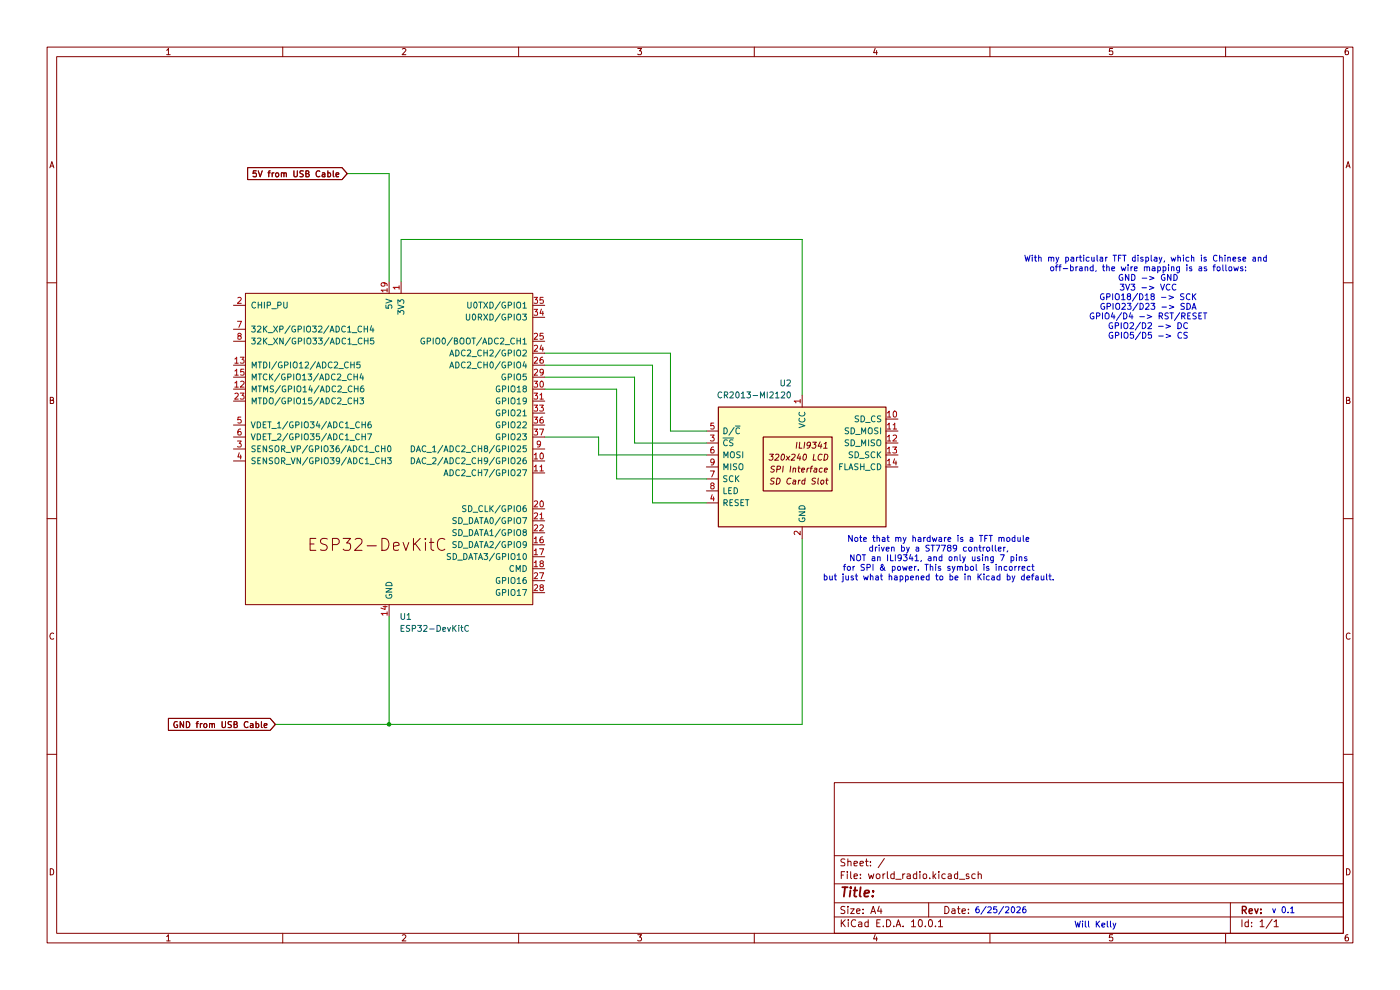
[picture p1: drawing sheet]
(kicad_sch
 (version 20260306)
 (generator "eeschema")
 (generator_version "10.0")
 (paper "A4")
 (lib_symbols
  (symbol "Driver_Display:CR2013-MI2120"
   (pin_names
    (offset 0.762)) (exclude_from_sim no) (in_bom yes) (on_board yes)
   (in_pos_files yes)
   (duplicate_pin_numbers_are_jumpers no)
   (property "Reference" "U" (at -17.526 13.97 0) (show_name no) (do_not_autoplace no) (effects (font (size 1.27 1.27)) (justify left)))
   (property "Value" "CR2013-MI2120" (at 1.905 13.97 0) (show_name no) (do_not_autoplace no) (effects (font (size 1.27 1.27)) (justify left)))
   (property "Footprint" "Display:CR2013-MI2120" (at 0 -17.78 0) (show_name no) (do_not_autoplace no) (hide yes) (effects (font (size 1.27 1.27))))
   (property "Datasheet" "http://pan.baidu.com/s/11Y990" (at -16.51 12.7 0) (show_name no) (do_not_autoplace no) (hide yes) (effects (font (size 1.27 1.27))))
   (property "Description" "ILI9341 controller, SPI TFT LCD Display, 9-pin breakout PCB, 4-pin SD card interface, 5V/3.3V" (at 0 0 0) (show_name no) (do_not_autoplace no) (hide yes) (effects (font (size 1.27 1.27))))
   (symbol "CR2013-MI2120_0_0"
    (text "ILI9341" (at -5.461 4.572 0) (effects (font (size 1.27 1.27)
    (italic yes)) (justify left)))
    (text "SPI Interface" (at -5.461 -0.508 0) (effects (font (size 1.27 1.27)
    (italic yes)) (justify left)))
    (text "SD Card Slot" (at -5.461 -3.048 0) (effects (font (size 1.27 1.27)
    (italic yes)) (justify left)))
    (text "320x240 LCD" (at 0.889 2.032 0) (effects (font (size 1.27 1.27)
    (italic yes)))))
   (symbol "CR2013-MI2120_0_1"
    (rectangle (start -17.78 12.7) (end 17.78 -12.7) (stroke (width 0.254) (type default)) (fill (type background)))
    (rectangle (start -6.35 6.35) (end 8.255 -5.08) (stroke (width 0.254) (type default)) (fill (type none))))
   (symbol "CR2013-MI2120_1_1"
    (pin power_in line (at 0 15.24 270) (length 2.54) (name "VCC" (effects (font (size 1.27 1.27)))) (number "1" (effects (font (size 1.27 1.27)))))
    (pin power_in line (at 0 -15.24 90) (length 2.54) (name "GND" (effects (font (size 1.27 1.27)))) (number "2" (effects (font (size 1.27 1.27)))))
    (pin input line (at 20.32 5.08 180) (length 2.54) (name "~{CS}" (effects (font (size 1.27 1.27)))) (number "3" (effects (font (size 1.27 1.27)))))
    (pin input line (at 20.32 -7.62 180) (length 2.54) (name "RESET" (effects (font (size 1.27 1.27)))) (number "4" (effects (font (size 1.27 1.27)))))
    (pin input line (at 20.32 7.62 180) (length 2.54) (name "D/~{C}" (effects (font (size 1.27 1.27)))) (number "5" (effects (font (size 1.27 1.27)))))
    (pin input line (at 20.32 2.54 180) (length 2.54) (name "MOSI" (effects (font (size 1.27 1.27)))) (number "6" (effects (font (size 1.27 1.27)))))
    (pin input line (at 20.32 -2.54 180) (length 2.54) (name "SCK" (effects (font (size 1.27 1.27)))) (number "7" (effects (font (size 1.27 1.27)))))
    (pin input line (at 20.32 -5.08 180) (length 2.54) (name "LED" (effects (font (size 1.27 1.27)))) (number "8" (effects (font (size 1.27 1.27)))))
    (pin output line (at 20.32 0 180) (length 2.54) (name "MISO" (effects (font (size 1.27 1.27)))) (number "9" (effects (font (size 1.27 1.27)))))
    (pin input line (at -20.32 10.16 0) (length 2.54) (name "SD_CS" (effects (font (size 1.27 1.27)))) (number "10" (effects (font (size 1.27 1.27)))))
    (pin input line (at -20.32 7.62 0) (length 2.54) (name "SD_MOSI" (effects (font (size 1.27 1.27)))) (number "11" (effects (font (size 1.27 1.27)))))
    (pin output line (at -20.32 5.08 0) (length 2.54) (name "SD_MISO" (effects (font (size 1.27 1.27)))) (number "12" (effects (font (size 1.27 1.27)))))
    (pin input line (at -20.32 2.54 0) (length 2.54) (name "SD_SCK" (effects (font (size 1.27 1.27)))) (number "13" (effects (font (size 1.27 1.27)))))
    (pin input line (at -20.32 0 0) (length 2.54) (name "FLASH_CD" (effects (font (size 1.27 1.27)))) (number "14" (effects (font (size 1.27 1.27))))))
   (embedded_fonts no))
  (symbol "PCM_Espressif:ESP32-DevKitC"
   (pin_names
    (offset 1.016)) (exclude_from_sim no) (in_bom yes) (on_board yes)
   (in_pos_files yes)
   (duplicate_pin_numbers_are_jumpers no)
   (property "Reference" "U" (at -30.48 38.1 0) (show_name no) (do_not_autoplace no) (effects (font (size 1.27 1.27)) (justify left)))
   (property "Value" "ESP32-DevKitC" (at -30.48 35.56 0) (show_name no) (do_not_autoplace no) (effects (font (size 1.27 1.27)) (justify left)))
   (property "Footprint" "PCM_Espressif:ESP32-DevKitC" (at 0 -43.18 0) (show_name no) (do_not_autoplace no) (hide yes) (effects (font (size 1.27 1.27))))
   (property "Datasheet" "https://docs.espressif.com/projects/esp-idf/zh_CN/latest/esp32/hw-reference/esp32/get-started-devkitc.html" (at 0 -45.72 0) (show_name no) (do_not_autoplace no) (hide yes) (effects (font (size 1.27 1.27))))
   (property "Description" "Development Kit" (at 0 0 0) (show_name no) (do_not_autoplace no) (hide yes) (effects (font (size 1.27 1.27))))
   (symbol "ESP32-DevKitC_0_0"
    (text "ESP32-DevKitC" (at -2.54 -20.32 0) (effects (font (size 2.54 2.54))))
    (pin power_in line (at 0 -35.56 90) (length 2.54) (name "GND" (effects (font (size 1.27 1.27)))) (number "14" (effects (font (size 1.27 1.27)))))
    (pin power_in line (at 0 35.56 270) (length 2.54) (name "5V" (effects (font (size 1.27 1.27)))) (number "19" (effects (font (size 1.27 1.27))))))
   (symbol "ESP32-DevKitC_0_1"
    (rectangle (start -30.48 33.02) (end 30.48 -33.02) (stroke (width 0) (type default)) (fill (type background))))
   (symbol "ESP32-DevKitC_1_1"
    (pin power_in line (at 2.54 35.56 270) (length 2.54) (name "3V3" (effects (font (size 1.27 1.27)))) (number "1" (effects (font (size 1.27 1.27)))))
    (pin input line (at -33.02 30.48 0) (length 2.54) (name "CHIP_PU" (effects (font (size 1.27 1.27)))) (number "2" (effects (font (size 1.27 1.27)))))
    (pin input line (at -33.02 0 0) (length 2.54) (name "SENSOR_VP/GPIO36/ADC1_CH0" (effects (font (size 1.27 1.27)))) (number "3" (effects (font (size 1.27 1.27)))))
    (pin input line (at -33.02 -2.54 0) (length 2.54) (name "SENSOR_VN/GPIO39/ADC1_CH3" (effects (font (size 1.27 1.27)))) (number "4" (effects (font (size 1.27 1.27)))))
    (pin input line (at -33.02 5.08 0) (length 2.54) (name "VDET_1/GPIO34/ADC1_CH6" (effects (font (size 1.27 1.27)))) (number "5" (effects (font (size 1.27 1.27)))))
    (pin input line (at -33.02 2.54 0) (length 2.54) (name "VDET_2/GPIO35/ADC1_CH7" (effects (font (size 1.27 1.27)))) (number "6" (effects (font (size 1.27 1.27)))))
    (pin bidirectional line (at -33.02 25.4 0) (length 2.54) (name "32K_XP/GPIO32/ADC1_CH4" (effects (font (size 1.27 1.27)))) (number "7" (effects (font (size 1.27 1.27)))))
    (pin bidirectional line (at -33.02 22.86 0) (length 2.54) (name "32K_XN/GPIO33/ADC1_CH5" (effects (font (size 1.27 1.27)))) (number "8" (effects (font (size 1.27 1.27)))))
    (pin bidirectional line (at 33.02 0 180) (length 2.54) (name "DAC_1/ADC2_CH8/GPIO25" (effects (font (size 1.27 1.27)))) (number "9" (effects (font (size 1.27 1.27)))))
    (pin bidirectional line (at 33.02 -2.54 180) (length 2.54) (name "DAC_2/ADC2_CH9/GPIO26" (effects (font (size 1.27 1.27)))) (number "10" (effects (font (size 1.27 1.27)))))
    (pin bidirectional line (at 33.02 -5.08 180) (length 2.54) (name "ADC2_CH7/GPIO27" (effects (font (size 1.27 1.27)))) (number "11" (effects (font (size 1.27 1.27)))))
    (pin bidirectional line (at -33.02 12.7 0) (length 2.54) (name "MTMS/GPIO14/ADC2_CH6" (effects (font (size 1.27 1.27)))) (number "12" (effects (font (size 1.27 1.27)))))
    (pin bidirectional line (at -33.02 17.78 0) (length 2.54) (name "MTDI/GPIO12/ADC2_CH5" (effects (font (size 1.27 1.27)))) (number "13" (effects (font (size 1.27 1.27)))))
    (pin bidirectional line (at -33.02 15.24 0) (length 2.54) (name "MTCK/GPIO13/ADC2_CH4" (effects (font (size 1.27 1.27)))) (number "15" (effects (font (size 1.27 1.27)))))
    (pin bidirectional line (at 33.02 -20.32 180) (length 2.54) (name "SD_DATA2/GPIO9" (effects (font (size 1.27 1.27)))) (number "16" (effects (font (size 1.27 1.27)))))
    (pin bidirectional line (at 33.02 -22.86 180) (length 2.54) (name "SD_DATA3/GPIO10" (effects (font (size 1.27 1.27)))) (number "17" (effects (font (size 1.27 1.27)))))
    (pin bidirectional line (at 33.02 -25.4 180) (length 2.54) (name "CMD" (effects (font (size 1.27 1.27)))) (number "18" (effects (font (size 1.27 1.27)))))
    (pin bidirectional line (at 33.02 -12.7 180) (length 2.54) (name "SD_CLK/GPIO6" (effects (font (size 1.27 1.27)))) (number "20" (effects (font (size 1.27 1.27)))))
    (pin bidirectional line (at 33.02 -15.24 180) (length 2.54) (name "SD_DATA0/GPIO7" (effects (font (size 1.27 1.27)))) (number "21" (effects (font (size 1.27 1.27)))))
    (pin bidirectional line (at 33.02 -17.78 180) (length 2.54) (name "SD_DATA1/GPIO8" (effects (font (size 1.27 1.27)))) (number "22" (effects (font (size 1.27 1.27)))))
    (pin bidirectional line (at -33.02 10.16 0) (length 2.54) (name "MTDO/GPIO15/ADC2_CH3" (effects (font (size 1.27 1.27)))) (number "23" (effects (font (size 1.27 1.27)))))
    (pin bidirectional line (at 33.02 20.32 180) (length 2.54) (name "ADC2_CH2/GPIO2" (effects (font (size 1.27 1.27)))) (number "24" (effects (font (size 1.27 1.27)))))
    (pin bidirectional line (at 33.02 22.86 180) (length 2.54) (name "GPIO0/BOOT/ADC2_CH1" (effects (font (size 1.27 1.27)))) (number "25" (effects (font (size 1.27 1.27)))))
    (pin bidirectional line (at 33.02 17.78 180) (length 2.54) (name "ADC2_CH0/GPIO4" (effects (font (size 1.27 1.27)))) (number "26" (effects (font (size 1.27 1.27)))))
    (pin bidirectional line (at 33.02 -27.94 180) (length 2.54) (name "GPIO16" (effects (font (size 1.27 1.27)))) (number "27" (effects (font (size 1.27 1.27)))))
    (pin bidirectional line (at 33.02 -30.48 180) (length 2.54) (name "GPIO17" (effects (font (size 1.27 1.27)))) (number "28" (effects (font (size 1.27 1.27)))))
    (pin bidirectional line (at 33.02 15.24 180) (length 2.54) (name "GPIO5" (effects (font (size 1.27 1.27)))) (number "29" (effects (font (size 1.27 1.27)))))
    (pin bidirectional line (at 33.02 12.7 180) (length 2.54) (name "GPIO18" (effects (font (size 1.27 1.27)))) (number "30" (effects (font (size 1.27 1.27)))))
    (pin bidirectional line (at 33.02 10.16 180) (length 2.54) (name "GPIO19" (effects (font (size 1.27 1.27)))) (number "31" (effects (font (size 1.27 1.27)))))
    (pin passive line (at 0 -35.56 90) (length 2.54) (hide yes) (name "GND" (effects (font (size 1.27 1.27)))) (number "32" (effects (font (size 1.27 1.27)))))
    (pin bidirectional line (at 33.02 7.62 180) (length 2.54) (name "GPIO21" (effects (font (size 1.27 1.27)))) (number "33" (effects (font (size 1.27 1.27)))))
    (pin bidirectional line (at 33.02 27.94 180) (length 2.54) (name "U0RXD/GPIO3" (effects (font (size 1.27 1.27)))) (number "34" (effects (font (size 1.27 1.27)))))
    (pin bidirectional line (at 33.02 30.48 180) (length 2.54) (name "U0TXD/GPIO1" (effects (font (size 1.27 1.27)))) (number "35" (effects (font (size 1.27 1.27)))))
    (pin bidirectional line (at 33.02 5.08 180) (length 2.54) (name "GPIO22" (effects (font (size 1.27 1.27)))) (number "36" (effects (font (size 1.27 1.27)))))
    (pin bidirectional line (at 33.02 2.54 180) (length 2.54) (name "GPIO23" (effects (font (size 1.27 1.27)))) (number "37" (effects (font (size 1.27 1.27)))))
    (pin passive line (at 0 -35.56 90) (length 2.54) (hide yes) (name "GND" (effects (font (size 1.27 1.27)))) (number "38" (effects (font (size 1.27 1.27))))))
   (embedded_fonts no)))
 (text "Will Kelly"
  (exclude_from_sim no)
  (at 232.41 196.342 0)
  (effects (font (size 1.27 1.27))))
 (text "6/25/2026"
  (exclude_from_sim no)
  (at 212.344 193.294 0)
  (effects (font (size 1.27 1.27))))
 (text "v 0.1"
  (exclude_from_sim no)
  (at 272.288 193.294 0)
  (effects (font (size 1.27 1.27))))
 (text "With my particular TFT display, which is Chinese and \noff-brand, the wire mapping is as follows:\nGND -> GND\n3V3 -> VCC\nGPIO18/D18 -> SCK\nGPIO23/D23 -> SDA\nGPIO4/D4 -> RST/RESET\nGPIO2/D2 -> DC\nGPIO5/D5 -> CS"
  (exclude_from_sim no)
  (at 243.586 63.246 0)
  (effects (font (size 1.27 1.27))))
 (text "Note that my hardware is a TFT module\ndriven by a ST7789 controller,\nNOT an ILI9341, and only using 7 pins\nfor SPI & power. This symbol is incorrect\nbut just what happened to be in Kicad by default."
  (exclude_from_sim no)
  (at 199.136 118.618 0)
  (effects (font (size 1.27 1.27))))
 (junction
  (at 82.55 153.67)
  (diameter 0)
  (color 0 0 0 0))
 (wire
  (pts (xy 142.24 91.44) (xy 149.86 91.44))
  (stroke (width 0) (type default)))
 (wire
  (pts (xy 82.55 36.83) (xy 82.55 59.69))
  (stroke (width 0) (type default)))
 (wire
  (pts (xy 115.57 92.71) (xy 127 92.71))
  (stroke (width 0) (type default)))
 (wire
  (pts (xy 138.43 106.68) (xy 149.86 106.68))
  (stroke (width 0) (type default)))
 (wire
  (pts (xy 134.62 93.98) (xy 134.62 80.01))
  (stroke (width 0) (type default)))
 (wire
  (pts (xy 82.55 130.81) (xy 82.55 153.67))
  (stroke (width 0) (type default)))
 (wire
  (pts (xy 142.24 74.93) (xy 142.24 91.44))
  (stroke (width 0) (type default)))
 (wire
  (pts (xy 115.57 82.55) (xy 130.81 82.55))
  (stroke (width 0) (type default)))
 (wire
  (pts (xy 134.62 80.01) (xy 115.57 80.01))
  (stroke (width 0) (type default)))
 (wire
  (pts (xy 127 96.52) (xy 149.86 96.52))
  (stroke (width 0) (type default)))
 (wire
  (pts (xy 138.43 77.47) (xy 138.43 106.68))
  (stroke (width 0) (type default)))
 (wire
  (pts (xy 115.57 77.47) (xy 138.43 77.47))
  (stroke (width 0) (type default)))
 (wire
  (pts (xy 127 92.71) (xy 127 96.52))
  (stroke (width 0) (type default)))
 (wire
  (pts (xy 130.81 101.6) (xy 149.86 101.6))
  (stroke (width 0) (type default)))
 (wire
  (pts (xy 58.42 153.67) (xy 82.55 153.67))
  (stroke (width 0) (type default)))
 (wire
  (pts (xy 149.86 93.98) (xy 134.62 93.98))
  (stroke (width 0) (type default)))
 (wire
  (pts (xy 85.09 50.8) (xy 170.18 50.8))
  (stroke (width 0) (type default)))
 (wire
  (pts (xy 115.57 74.93) (xy 142.24 74.93))
  (stroke (width 0) (type default)))
 (wire
  (pts (xy 170.18 114.3) (xy 170.18 153.67))
  (stroke (width 0) (type default)))
 (wire
  (pts (xy 82.55 153.67) (xy 170.18 153.67))
  (stroke (width 0) (type default)))
 (wire
  (pts (xy 170.18 50.8) (xy 170.18 83.82))
  (stroke (width 0) (type default)))
 (wire
  (pts (xy 85.09 59.69) (xy 85.09 50.8))
  (stroke (width 0) (type default)))
 (wire
  (pts (xy 130.81 82.55) (xy 130.81 101.6))
  (stroke (width 0) (type default)))
 (wire
  (pts (xy 73.66 36.83) (xy 82.55 36.83))
  (stroke (width 0) (type default)))
 (global_label "GND from USB Cable"
  (shape input)
  (at 58.42 153.67 180)
  (fields_autoplaced yes)
  (effects (font (size 1.27 1.27)) (justify right))
  (property "Intersheetrefs" "${INTERSHEET_REFS}" (at 35.1755 153.67 0) (hide yes) (show_name no) (do_not_autoplace no) (effects (font (size 1.27 1.27)) (justify right))))
 (global_label "5V from USB Cable"
  (shape input)
  (at 73.66 36.83 180)
  (fields_autoplaced yes)
  (effects (font (size 1.27 1.27)) (justify right))
  (property "Intersheetrefs" "${INTERSHEET_REFS}" (at 51.9879 36.83 0) (hide yes) (show_name no) (do_not_autoplace no) (effects (font (size 1.27 1.27)) (justify right))))
 (symbol
  (lib_id "Driver_Display:CR2013-MI2120")
  (at 170.18 99.06 0)
  (mirror y)
  (unit 1)
  (body_style 1)
  (exclude_from_sim no)
  (in_bom yes)
  (on_board yes)
  (in_pos_files yes)
  (dnp no)
  (property "Reference" "U2" (at 168.0367 81.28 0) (show_name no) (do_not_autoplace no) (effects (font (size 1.27 1.27)) (justify left)))
  (property "Value" "CR2013-MI2120" (at 168.0367 83.82 0) (show_name no) (do_not_autoplace no) (effects (font (size 1.27 1.27)) (justify left)))
  (property "Footprint" "Display:CR2013-MI2120" (at 170.18 116.84 0) (hide yes) (show_name no) (do_not_autoplace no) (effects (font (size 1.27 1.27))))
  (property "Datasheet" "http://pan.baidu.com/s/11Y990" (at 186.69 86.36 0) (hide yes) (show_name no) (do_not_autoplace no) (effects (font (size 1.27 1.27))))
  (property "Description" "ILI9341 controller, SPI TFT LCD Display, 9-pin breakout PCB, 4-pin SD card interface, 5V/3.3V" (at 170.18 99.06 0) (hide yes) (show_name no) (do_not_autoplace no) (effects (font (size 1.27 1.27))))
  (pin "6")
  (pin "1")
  (pin "9")
  (pin "8")
  (pin "12")
  (pin "11")
  (pin "14")
  (pin "10")
  (pin "2")
  (pin "3")
  (pin "4")
  (pin "7")
  (pin "5")
  (pin "13"))
 (symbol
  (lib_id "PCM_Espressif:ESP32-DevKitC")
  (at 82.55 95.25 0)
  (unit 1)
  (body_style 1)
  (exclude_from_sim no)
  (in_bom yes)
  (on_board yes)
  (in_pos_files yes)
  (dnp no)
  (fields_autoplaced yes)
  (property "Reference" "U1" (at 84.6933 130.81 0) (show_name no) (do_not_autoplace no) (effects (font (size 1.27 1.27)) (justify left)))
  (property "Value" "ESP32-DevKitC" (at 84.6933 133.35 0) (show_name no) (do_not_autoplace no) (effects (font (size 1.27 1.27)) (justify left)))
  (property "Footprint" "PCM_Espressif:ESP32-DevKitC" (at 82.55 138.43 0) (hide yes) (show_name no) (do_not_autoplace no) (effects (font (size 1.27 1.27))))
  (property "Datasheet" "https://docs.espressif.com/projects/esp-idf/zh_CN/latest/esp32/hw-reference/esp32/get-started-devkitc.html" (at 82.55 140.97 0) (hide yes) (show_name no) (do_not_autoplace no) (effects (font (size 1.27 1.27))))
  (property "Description" "Development Kit" (at 82.55 95.25 0) (hide yes) (show_name no) (do_not_autoplace no) (effects (font (size 1.27 1.27))))
  (pin "2")
  (pin "17")
  (pin "7")
  (pin "18")
  (pin "32")
  (pin "33")
  (pin "13")
  (pin "21")
  (pin "25")
  (pin "22")
  (pin "23")
  (pin "29")
  (pin "8")
  (pin "31")
  (pin "19")
  (pin "1")
  (pin "9")
  (pin "10")
  (pin "34")
  (pin "3")
  (pin "38")
  (pin "4")
  (pin "15")
  (pin "35")
  (pin "36")
  (pin "26")
  (pin "14")
  (pin "20")
  (pin "11")
  (pin "12")
  (pin "16")
  (pin "27")
  (pin "24")
  (pin "6")
  (pin "30")
  (pin "37")
  (pin "28")
  (pin "5"))
 (sheet_instances
  (path ""
   (page "1")))
 (embedded_fonts no))
